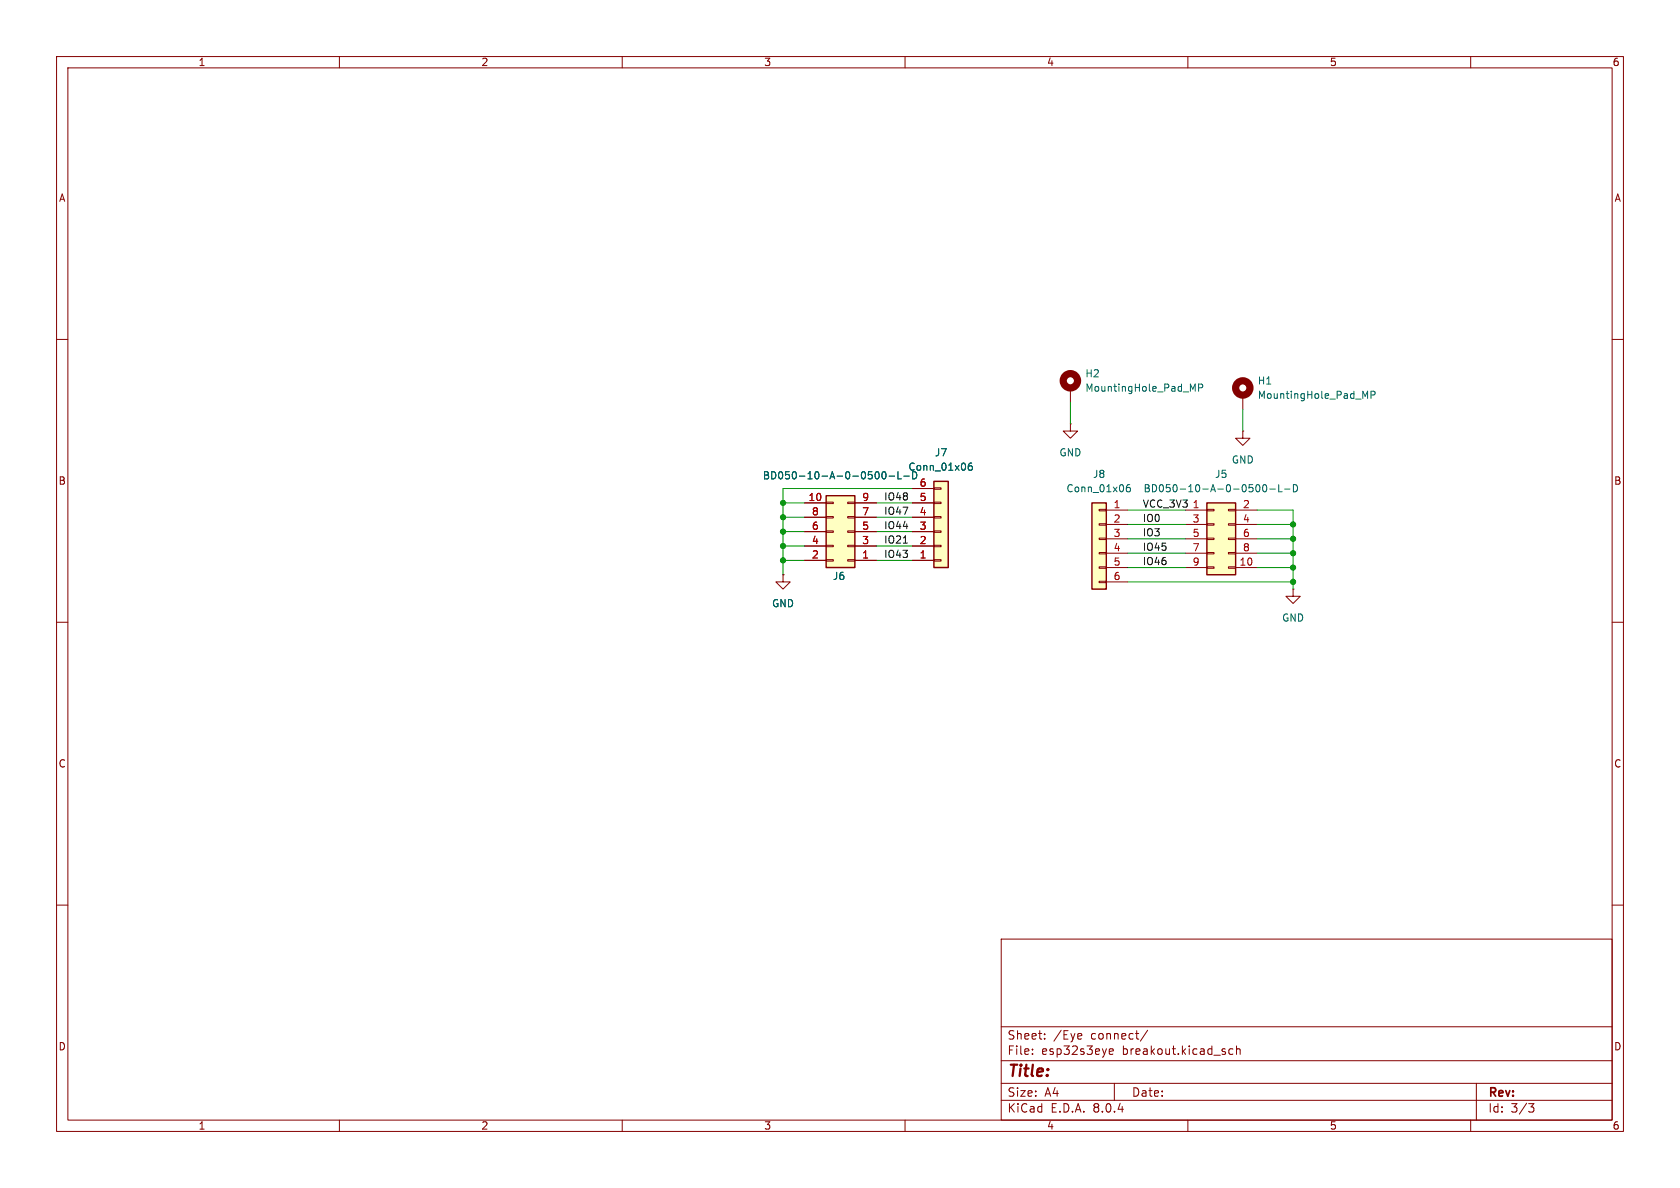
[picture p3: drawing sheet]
<svg xmlns="http://www.w3.org/2000/svg" width="297mm" height="210mm" viewBox="0 0 297 210" stroke-linecap="round" stroke-linejoin="round" font-family="sans-serif">
<g fill="none" stroke="#840000" stroke-width=".18">
<path d="M10 10h277v190h-277zM12 12h273v186h-273zM60 10v2M110 10v2M160 10v2M210 10v2M260 10v2M10 60h2M285 60h2M10 110h2M138.4 101.6v1.3h1.3l-1.3 1.2-1.2-1.2h1.2M138.4 101.6h.1"/>
<path d="M285 110h2M10 160h2M285 160h2M177 166h108v32h-108zM60 198v2M110 198v2M160 198v2M177 194.5h108M177 191.5h108M177 187.5h108M177 181.5h108M182.5 186.3v.1"/>
<path d="M182.5 185.5v.1M184.7 183.6v.1M184.7 182.8v.1M191 182.7l.2 .4-.7 .1M191.2 183.6l-.2 .1M196.1 185.9l.7-.1-.1-.3-.4-.1-.2 .2 .1 .7h.5M197 191.5v3M202.9 182.1l-1.3 2M210 198v2M218 185.5l-.5-.1-.3 .3v.4l.2 .2h.6M218.6 185.5l.2-.1 .4 .1v.9M218.6 184.9v1.5"/>
<path d="M260 198v2M261 191.5v6.5M270.2 195.1h1l-.5 .6 .4 .1 .1 .5-.3 .3h-.4"/>
</g>
<path d="M165.1 85.1h2.5v15.2h-2.5z" fill="#ffffc2"/>
<path d="M161.3 99.1h3.8M161.3 96.5h3.8M161.3 94h3.8M161.3 91.4h3.8M161.3 88.9h3.8M161.3 86.4h3.8M165.1 86.2h1.3v.3h-1.3zM165.1 88.8h1.3v.2h-1.3zM165.1 91.3h1.3v.3h-1.3zM165.1 93.9h1.3v.2h-1.3zM165.1 96.4h1.3v.2h-1.3zM165.1 98.9h1.3v.3h-1.3z" fill="none" stroke="#840000" stroke-width=".18"/>
<path d="M165.1 85.1h2.5v15.2h-2.5z" fill="none" stroke="#840000" stroke-width=".25"/>
<path d="M171.8 81.9h-.4a.85 .85 0 0 0 0 1.2l.4-.1 .1-.4-.2-.3-.4 .1-.1 .2" fill="none" stroke="#006464" stroke-width=".18"/>
<path d="M146 87.6h5.1v12.7h-5.1z" fill="#ffffc2"/>
<g fill="none" stroke="#840000" stroke-width=".18">
<path d="M142.2 99.1h3.8M142.2 88.9h3.8M142.2 96.5h3.8M142.2 94h3.8M142.2 91.4h3.8M146 88.8h1.3v.2h-1.3zM146 91.3h1.3v.3h-1.3zM146 93.9h1.3v.2h-1.3zM146 96.4h1.3v.2h-1.3zM146 98.9h1.3v.3h-1.3zM149.9 88.8h1.2v.2h-1.2zM149.9 91.3h1.2v.3h-1.2z"/>
<path d="M149.9 93.9h1.2v.2h-1.2zM149.9 96.4h1.2v.2h-1.2zM149.9 98.9h1.2v.3h-1.2zM151.1 99.1h3.8M151.1 88.9h3.8M151.1 96.5h3.8M151.1 94h3.8M151.1 91.4h3.8"/>
</g>
<path d="M146 87.6h5.1v12.7h-5.1z" fill="none" stroke="#840000" stroke-width=".25"/>
<path d="M154.8 83.5l.2-.1a.68 .68 0 0 1 .4 .6 .68 .68 0 0 1-.4 .7l-.2-.2-.1-.3zM156 83.5l.2-.1a.68 .68 0 0 1 .5 .6 .68 .68 0 0 1-.5 .7l-.2-.2-.1-.3zM157.2 84.2h.9M158.7 83.4v1.3h.7M159.8 84.2h.9M161.4 83.4v1.3l.6-.2M162.1 84.1l-.1 .3" fill="none" stroke="#006464" stroke-width=".18"/>
<path d="M213.4 88.9h5v12.7h-5z" fill="#ffffc2"/>
<g fill="none" stroke="#840000" stroke-width=".18">
<path d="M209.5 90.2h3.9M209.5 92.7h3.9M209.5 95.3h3.9M209.5 97.8h3.9M213.4 97.7h1.2v.2h-1.2zM213.4 95.1h1.2v.3h-1.2zM213.4 92.6h1.2v.2h-1.2zM213.4 90h1.2v.3h-1.2zM217.2 97.7h1.2v.2h-1.2zM217.2 95.1h1.2v.3h-1.2zM217.2 92.6h1.2v.2h-1.2zM217.2 90h1.2v.3h-1.2z"/>
<path d="M218.4 90.2h3.8M218.4 92.7h3.8M218.4 95.3h3.8M218.4 97.8h3.8M209.5 100.3h3.9M213.4 100.2h1.2v.3h-1.2zM217.2 100.2h1.2v.3h-1.2zM218.4 100.3h3.8"/>
</g>
<path d="M213.4 88.9h5v12.7h-5z" fill="none" stroke="#840000" stroke-width=".25"/>
<path d="M222.1 85.8l.2-.1a.68 .68 0 0 1 .5 .6 .68 .68 0 0 1-.5 .6l-.2-.1-.1-.3zM223.3 85.8l.2-.1a.68 .68 0 0 1 .5 .6 .68 .68 0 0 1-.5 .6l-.2-.1-.1-.3zM224.5 86.5h1M226.1 85.7v1.2h.6M227.1 86.5h1M228.7 85.7a.64 .64 0 0 1 .7 .6 .64 .64 0 0 1-.7 .6z" fill="none" stroke="#006464" stroke-width=".18"/>
<path d="M193 88.9h2.6v15.2h-2.6z" fill="#ffffc2"/>
<g fill="none" stroke="#840000" stroke-width=".18">
<path d="M189.2 74.9v1.3h1.3l-1.3 1.3-1.2-1.3h1.2M189.2 74.9h.1M189.2 68.6v2.5M219.7 76.2v1.3h1.3l-1.3 1.2-1.3-1.2h1.3M219.7 76.2h.1M219.7 69.9v2.5M142.2 99.1h3.8M142.2 96.5h3.8M142.2 94h3.8M142.2 91.4h3.8M142.2 88.9h3.8M151.1 99.1h3.8"/>
<path d="M151.1 96.5h3.8M151.1 94h3.8M151.1 91.4h3.8M151.1 88.9h3.8M161.3 99.1h3.8M161.3 96.5h3.8M161.3 94h3.8M161.3 91.4h3.8M161.3 88.9h3.8M161.3 86.4h3.8M194.3 97.7h1.3v.2h-1.3zM194.3 95.1h1.3v.3h-1.3z"/>
<path d="M194.3 92.6h1.3v.2h-1.3zM194.3 90h1.3v.3h-1.3zM195.6 90.2h3.8M195.6 92.7h3.8M195.6 95.3h3.8M195.6 97.8h3.8M138.4 101.6h.1M194.3 102.7h1.3v.3h-1.3zM194.3 100.2h1.3v.3h-1.3zM195.6 100.3h3.8M195.6 102.9h3.8M228.6 104.1v1.3h1.3l-1.3 1.3-1.3-1.3h1.3"/>
<path d="M228.6 104.1h.1"/>
</g>
<path d="M193 88.9h2.6v15.2h-2.6z" fill="none" stroke="#840000" stroke-width=".25"/>
<g fill="none" stroke="#006464" stroke-width=".18">
<path d="M210.9 68.8l.4-.9v1.3M211.9 68.6l.6-.1 .1-.2v-.3l-.7-.1v1.3M241.4 70.1l.4-.9v1.2M242.4 69.8h.6l.1-.2-.1-.3-.6-.1v1.2M154.8 83.5l.2-.1a.68 .68 0 0 1 .4 .6 .68 .68 0 0 1-.4 .7l-.2-.2-.1-.3zM156 83.5l.2-.1a.68 .68 0 0 1 .5 .6 .68 .68 0 0 1-.5 .7l-.2-.2-.1-.3zM157.2 84.2h.9M158.7 83.4v1.3h.7M159.8 84.2h.9M161.4 83.4v1.3l.6-.2M162.1 84.1l-.1 .3M171.8 81.9h-.4a.85 .85 0 0 0 0 1.2l.4-.1 .1-.4-.2-.3-.4 .1-.1 .2"/>
<path d="M199.7 85.7h-.3a.86 .86 0 0 0 0 1.2l.4-.1v-.4l-.2-.2h-.4l-.1 .2"/>
</g>
<g fill="none" stroke="#840000" stroke-width="1.3">
<circle cx="189.2" cy="67.3" r="1.27"/>
<circle cx="219.7" cy="68.6" r="1.27"/>
</g>
<path d="M159.7 96h.7" fill="none" stroke="#0f0f0f" stroke-width=".18"/>
<g fill="none" stroke="#009600" stroke-width=".18">
<path d="M189.2 71.1v3.8M219.7 72.4v3.8M138.4 99.1h3.8M138.4 91.4h3.8M138.4 94h3.8M138.4 96.5h3.8M138.4 88.9h3.8M154.9 99.1h6.4M154.9 91.4h6.4M154.9 94h6.4M154.9 96.5h6.4M154.9 88.9h6.4"/>
<path d="M161.3 86.4h-22.9v15.2M199.4 92.7h10.1M199.4 90.2h10.1M199.4 97.8h10.1M199.4 95.3h10.1M222.2 90.2h6.4v13.9M222.2 92.7h6.4M222.2 97.8h6.4M222.2 95.3h6.4M199.4 102.9h29.2M199.4 100.3h10.1M222.2 100.3h6.4"/>
</g>
<g fill="#009600" stroke="#009600" stroke-width=".18">
<circle cx="138.4" cy="94" r=".46"/>
<circle cx="138.4" cy="91.4" r=".46"/>
<circle cx="138.4" cy="96.5" r=".46"/>
<circle cx="138.4" cy="99.1" r=".46"/>
<circle cx="138.4" cy="88.9" r=".46"/>
<circle cx="228.6" cy="102.9" r=".46"/>
<circle cx="228.6" cy="92.7" r=".46"/>
<circle cx="228.6" cy="95.3" r=".46"/>
<circle cx="228.6" cy="97.8" r=".46"/>
<circle cx="228.6" cy="100.3" r=".46"/>
</g>
<text font-size="2.8" fill="#840000" x="178" y="190.9">Title:</text>
<g font-size="2.1" fill="#840000">
<text x="178" y="184">Sheet:</text>
<text x="186.2" y="184">/Eye</text>
<text x="192.9" y="184">connect/</text>
<text x="178" y="186.7">File:</text>
<text x="184.1" y="186.7">esp32s3eye</text>
<text x="198.5" y="186.7">breakout.kicad_sch</text>
<text x="178" y="196.9">KiCad</text>
<text x="178" y="194.1">Size:</text>
<text x="184.7" y="194.1">A4</text>
<text x="185.7" y="196.9">E.D.A.</text>
<text x="193.3" y="196.9">8.0.4</text>
<text x="200" y="194.1">Date:</text>
<text x="263" y="194.3">Rev:</text>
<text x="263" y="196.9">Id:</text>
<text x="267.1" y="196.9">3/3</text>
</g>
<g font-size="1.8" fill="#840000">
<text x="35" y="11.9">1</text>
<text x="85" y="11.9">2</text>
<text x="135" y="11.9">3</text>
<text x="185" y="11.9">4</text>
<text x="235" y="11.9">5</text>
<text x="285" y="11.9">6</text>
<text x="10.3" y="35.9">A</text>
<text x="285.3" y="35.9">A</text>
<text x="10.3" y="85.9">B</text>
<text x="285.3" y="85.9">B</text>
<text x="10.3" y="135.9">C</text>
<text x="285.3" y="135.9">C</text>
<text x="10.3" y="185.9">D</text>
<text x="285.3" y="185.9">D</text>
<text x="35" y="199.9">1</text>
<text x="85" y="199.9">2</text>
<text x="135" y="199.9">3</text>
<text x="185" y="199.9">4</text>
<text x="235" y="199.9">5</text>
<text x="285" y="199.9">6</text>
</g>
<g font-size="1.8" fill="#006464">
<text x="191.8" y="66.9">H2</text>
<text x="191.8" y="69.4">MountingHole_Pad_MP</text>
<text x="222.3" y="68.2">H1</text>
<text x="222.3" y="70.7">MountingHole_Pad_MP</text>
<text x="160.5" y="83.4">Conn_01x06</text>
<text x="165.2" y="80.9">J7</text>
<text x="187.2" y="80.9">GND</text>
<text x="217.7" y="82.1">GND</text>
<text x="134.8" y="84.9">BD050-10-A-0-0500-L-D</text>
<text x="162.5" y="86.1">6</text>
<text x="188.4" y="87.2">Conn_01x06</text>
<text x="193.1" y="84.7">J8</text>
<text x="202.1" y="87.2">BD050-10-A-0-0500-L-D</text>
<text x="214.7" y="84.7">J5</text>
<text x="136.4" y="107.5">GND</text>
<text x="147.1" y="102.7">J6</text>
<text x="226.6" y="110.1">GND</text>
</g>
<g font-size="1.8" fill="#a90000">
<text x="142.8" y="88.6">10</text>
<text x="152.3" y="88.6">9</text>
<text x="162.5" y="88.6">5</text>
<text x="196.8" y="89.9">1</text>
<text x="210.7" y="89.9">1</text>
<text x="219.6" y="89.9">2</text>
<text x="143.4" y="93.7">6</text>
<text x="143.4" y="91.2">8</text>
<text x="152.3" y="93.7">5</text>
<text x="152.3" y="91.2">7</text>
<text x="162.5" y="93.7">3</text>
<text x="162.5" y="91.2">4</text>
<text x="196.8" y="92.5">2</text>
<text x="196.8" y="95">3</text>
<text x="210.7" y="92.5">3</text>
<text x="210.7" y="95">5</text>
<text x="219.6" y="92.5">4</text>
<text x="219.6" y="95">6</text>
<text x="143.4" y="98.8">2</text>
<text x="143.4" y="96.3">4</text>
<text x="152.3" y="98.8">1</text>
<text x="152.3" y="96.3">3</text>
<text x="162.5" y="98.8">1</text>
<text x="162.5" y="96.3">2</text>
<text x="196.8" y="97.5">4</text>
<text x="196.8" y="100.1">5</text>
<text x="210.7" y="97.5">7</text>
<text x="210.7" y="100.1">9</text>
<text x="219" y="100.1">10</text>
<text x="219.6" y="97.5">8</text>
<text x="196.8" y="102.6">6</text>
</g>
<g font-size="1.8" fill="#0f0f0f">
<text x="156.2" y="88.6">IO48</text>
<text x="201.9" y="89.8">VCC_3V3</text>
<text x="156.2" y="93.6">IO44</text>
<text x="156.2" y="91.1">IO47</text>
<text x="201.9" y="92.4">IO0</text>
<text x="201.9" y="94.9">IO3</text>
<text x="156.2" y="98.7">IO43</text>
<text x="156.2" y="96.2">IO21</text>
<text x="201.9" y="100">IO46</text>
<text x="201.9" y="97.4">IO45</text>
</g>
</svg>
